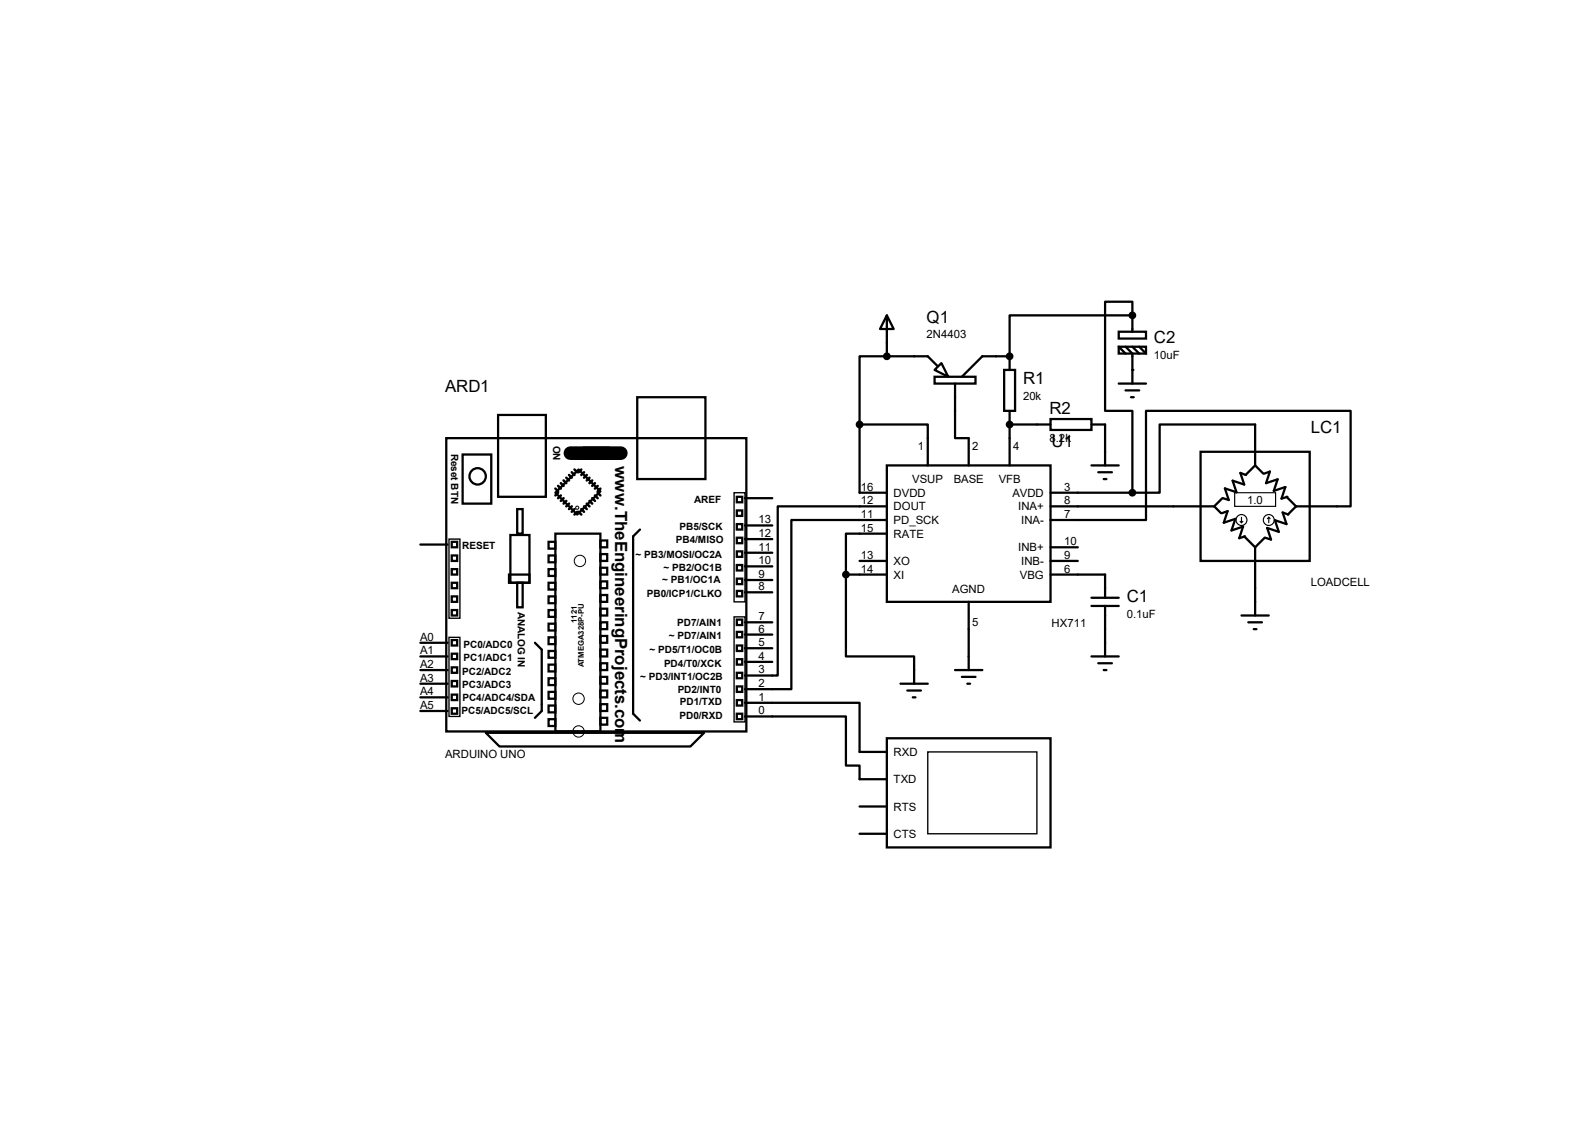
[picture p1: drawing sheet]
<svg xmlns="http://www.w3.org/2000/svg" width="297mm" height="210mm" viewBox="0 0 297 210" stroke-linecap="round" stroke-linejoin="round" font-family="sans-serif">
<g fill="none" stroke="#000" stroke-width=".42">
<path d="M165.1 58.7l1.3 2.6h-2.5zM165.1 58.7v7.6M210.9 58.7h-22.9v7.6M210.9 58.7v-2.5h-5.1v20.3h5.1v15.2M210.9 58.7v3.1M92.8 77.3h8.8v15.2h-8.8zM118.7 74h12.7v15.2h-12.7zM160.1 79h12.7v7.7M160.1 79v12.7h5M165.1 66.3h-5v12.7M165.1 66.3h7.7l1.7 1.8M174 70.1h7.7v1.3h-7.7z"/>
<path d="M175.3 67.6l1.3 2.5-2.6-1.2zM177.8 71.4v10.2h2.6v5.1M187 68.9h2v7.6h-2zM188 66.3h-5.1l-3.8 3.8M188 79h7.6M188 66.3v2.6M188 76.5v10.2M195.6 78h7.6v2.1h-7.6zM203.2 79h2.6v7.7M208.3 61.8h5.1v1.2h-5.1zM208.3 64.6h5.1v1.2h-5.1zM208.3 64.6l1.3 1.2"/>
<path d="M208.3 71.4h5.1M209.6 64.6l1.3 1.2v5.6M209.6 72.7h2.5M210.6 74h.5M210.9 64.6l1.2 1.2M212.1 64.6l1.3 1.2M83.1 81.6h55.9v54.6h-55.9zM86.1 84.6h5.4v9.2h-5.4zM95 99.6h3.6v8.9h-3.6zM96.3 94.8h1v4.6h-1zM103.4 99.4h8.4v36.8h-8.4zM107.7 87.4l4.1 4.1-4.3 4.3-4.1-4.1z"/>
<path d="M108.8 83.4h4.5v2h-4.5zM119.2 98.6l-1.3 1.3v33l1.3 1.3M137.2 92.5h1v1h-1zM137.2 97.6h1v1h-1zM137.2 95h1v1.1h-1zM138.7 97.8h5.1M138.7 92.8h5.1M165.1 86.7h30.5v25.4h-30.5zM165.1 94.3h-20.3v31.5h-6.1M165.1 96.8h-17.7v31.5h-8.7M165.1 99.4h-7.6v7.6M195.6 94.3h30.5"/>
<path d="M195.6 91.7h15.3M203.2 86.7h5.1M204.5 87.9h2.6M205.5 89.2h.5M223.6 84.1h20.3v20.3h-20.3zM226.1 94.3l1.3 1.2M227.5 95.5l1.1-.3-.7 2.1 2.1-.7-.7 2.2 2.2-.8-.7 2.2 1.1-.3M227.6 92.8l-1.5 1.5M231.7 99.9l2 2M232 88.4l-1-.3 .7 2.1-2.2-.7 .8 2.2-2.2-.8 .7 2.2-1.1-.3M233.7 86.7v-7.7h-17.8v12.7h-5M233.7 86.7l-1.8 1.7"/>
<path d="M233.7 86.7l1.5 1.5M235.4 88.2l1.1-.4-.7 2.2 2.1-.8-.7 2.2 2.2-.7-.8 2.1 1.1-.3M239.6 92.5l1.7 1.8M239.9 95.8l-1.1-.4 .8 2.2-2.2-.7 .7 2.1-2.1-.7 .7 2.2-1.1-.4M241.3 94.3h10.2v-17.8h-38.1v20.3h-17.8M241.3 94.3l-1.5 1.5M78.3 119.7h5.1M78.3 101.4h5.1M84.1 103.4h1v1h-1zM84.1 108.5h1v1h-1zM84.1 113.6h1v1h-1zM84.1 111h1v1.1h-1z"/>
<path d="M84.1 106h1v1h-1zM84.1 100.9h1v1h-1zM84.1 119.2h1v1h-1zM94.8 107h3.8v1.5h-3.8zM96.3 108.5h1v4.6h-1zM99.6 119.7l1.3 1.2v11.5l-1.3 1.2M102.2 100.9h1.2v1.3h-1.2zM102.2 103.4h1.2v1.3h-1.2zM102.2 106h1.2v1.2h-1.2zM102.2 108.5h1.2v1.3h-1.2zM102.2 111h1.2v1.3h-1.2zM102.2 113.6h1.2v1.3h-1.2z"/>
<path d="M102.2 116.1h1.2v1.3h-1.2zM102.2 118.7h1.2v1.2h-1.2zM111.8 100.6h1.3v1.3h-1.3zM111.8 103.2h1.3v1.2h-1.3zM111.8 105.7h1.3v1.3h-1.3zM111.8 108.2h1.3v1.3h-1.3zM111.8 110.8h1.3v1.3h-1.3zM111.8 113.3h1.3v1.3h-1.3zM111.8 115.9h1.3v1.2h-1.3zM111.8 118.4h1.3v1.3h-1.3zM137.2 100.1h1v1h-1zM137.2 102.7h1v1h-1z"/>
<path d="M137.2 105.2h1v1h-1zM137.2 107.7h1v1.1h-1zM137.2 110h1v1h-1zM137.2 115.4h1v1h-1zM137.2 117.6h1v1.1h-1zM138.7 118.2h5.1M138.7 115.9h5.1M138.7 110.3h5.1M138.7 108h5.1M138.7 105.5h5.1M138.7 102.9h5.1M138.7 100.4h5.1"/>
<path d="M157.5 107v15.2h12.7v5.1M157.5 107h7.6M160.1 104.4h5M180.4 112.1v12.7M195.6 107h10.2v4.3M195.6 101.9h5.1M195.6 104.4h5.1M203.2 112.8h5.1M203.2 111.3h5.1M205.8 112.8v9.4M231.2 114.6h5.1M232.5 115.9h2.5"/>
<path d="M233.5 117.1h.5M233.7 101.9v12.7M235.5 100.1l-1.8 1.8M78.3 132.4h5.1M78.3 129.8h5.1M78.3 127.3h5.1M78.3 124.8h5.1M78.3 122.2h5.1M84.1 121.7h1v1h-1zM84.1 124.2h1v1.1h-1zM84.1 126.8h1v1h-1zM84.1 129.3h1v1h-1z"/>
<path d="M84.1 131.9h1v1h-1zM90.5 136.4h40.6l-2.5 2.6h-35.6zM102.2 121.2h1.2v1.3h-1.2zM102.2 123.7h1.2v1.3h-1.2zM102.2 126.3h1.2v1.3h-1.2zM102.2 128.8h1.2v1.3h-1.2zM102.2 131.4h1.2v1.2h-1.2zM102.2 133.9h1.2v1.3h-1.2zM111.8 120.9h1.3v1.3h-1.3zM111.8 123.5h1.3v1.3h-1.3zM111.8 126h1.3v1.3h-1.3zM111.8 128.6h1.3v1.2h-1.3z"/>
<path d="M111.8 131.1h1.3v1.3h-1.3zM111.8 133.6h1.3v1.3h-1.3zM137.2 120.2h1v1h-1zM137.2 122.7h1v1h-1zM137.2 125.3h1v1h-1zM137.2 127.8h1v1h-1zM137.2 130.3h1v1.1h-1zM137.2 132.9h1v1h-1zM138.7 130.9h21.4v9.1h5M138.7 133.4h18.8v9.1h2.6v2.6h5M138.7 123.2h5.1M138.7 120.7h5.1"/>
<path d="M165.1 137.5h30.5v20.3h-30.5zM167.7 127.3h5.1M169 128.6h2.5M170 129.8h.5M177.8 124.8h5.1M179.1 126h2.6M180.1 127.3h.5M203.2 122.2h5.1M204.5 123.5h2.6M205.5 124.8h.5M160.1 150.2h5M160.1 155.2h5"/>
<circle cx="88.9" cy="88.7" r="1.52"/>
</g>
<g fill="#000">
<circle cx="210.9" cy="58.7" r=".21"/>
<circle cx="188" cy="79" r=".21"/>
<circle cx="188" cy="66.3" r=".21"/>
<circle cx="210.9" cy="68.9" r=".21"/>
</g>
<path d="M106.2 84.4h9.4" fill="none" stroke="#000" stroke-width="2.5"/>
<g fill="none" stroke="#000" stroke-width=".47">
<path d="M103.4 91l.5 .5M103.9 90.5l.5 .5M103.9 91.7l-.5 .5M104.4 90l.5 .5M104.4 92.2l-.5 .6M104.9 89.5l.6 .5M104.9 92.8l-.5 .5M105.5 88.9l.5 .6M105.5 93.3l-.6 .5M106 88.4l.5 .5M106 93.8l-.5 .5M106.5 87.9l.5 .5"/>
<path d="M106.5 94.3l-.5 .5M107 87.4l.5 .5M107 94.8l-.5 .5M107.5 95.3l-.5 .5M107.7 95.3l.5 .5M108.2 94.8l.6 .5M108.2 87.4l-.5 .5M108.8 94.3l.5 .5M108.8 87.9l-.6 .5M109.3 93.8l.5 .5M109.3 88.4l-.5 .5M109.8 93.3l.5 .5"/>
<path d="M109.8 88.9l-.5 .6M110.3 92.8l.5 .5M110.3 89.5l-.5 .5M110.8 92.2l.5 .6M110.8 90l-.5 .5M111.3 91.7l.5 .5M111.3 90.5l-.5 .5M111.8 91l-.5 .5"/>
</g>
<g fill="none" stroke="#000" stroke-width=".19">
<circle cx="107.5" cy="94.5" r=".3"/>
<circle cx="108" cy="104.4" r="1.06"/>
<circle cx="107.7" cy="136.2" r="1.06"/>
<circle cx="107.7" cy="130.1" r="1.06"/>
</g>
<path d="M136.7 91.7h2v20.4h-2zM83.6 100.4h2v14.7h-2zM83.6 118.7h2v14.7h-2zM136.7 114.9h2v19.5h-2zM172.8 140h20.3v15.2h-20.3z" fill="none" stroke="#000" stroke-width=".25"/>
<g fill="none" stroke="#000" stroke-width=".21">
<path d="M229.9 91.7h7.6v2.6h-7.6zM230.9 97.1l.3 .2M231.2 96.3v1M231.4 97.1l-.2 .2M236.3 96.3l-.3 .3M236.3 96.3l.2 .3M236.3 96.3v1"/>
<circle cx="231.2" cy="96.8" r="1.02"/>
<circle cx="236.3" cy="96.8" r="1.02"/>
</g>
<g fill="#000" stroke="#000" stroke-width=".42">
<circle cx="210.9" cy="58.7" r=".51"/>
<circle cx="160.1" cy="79" r=".51"/>
<circle cx="165.1" cy="66.3" r=".51"/>
<circle cx="188" cy="79" r=".51"/>
<circle cx="188" cy="66.3" r=".51"/>
<circle cx="210.9" cy="91.7" r=".51"/>
<circle cx="157.5" cy="107" r=".51"/>
</g>
<g font-size="3.1">
<text x="172.6" y="60.1">Q1</text>
<text x="214.9" y="63.9">C2</text>
<text x="190.5" y="71.5">R1</text>
<text x="82.9" y="73.1">ARD1</text>
<text x="195.4" y="77.1">R2</text>
<text x="195.8" y="83.2">U1</text>
<text x="244.1" y="80.7">LC1</text>
<text x="114.6" y="86.7" transform="rotate(90 114.6 86.7)">www.TheEngineeringProjects.com</text>
<text x="209.8" y="112.1">C1</text>
</g>
<g font-size="2.1">
<text x="172.6" y="63">2N4403</text>
<text x="214.9" y="66.8">10uF</text>
<text x="190.5" y="74.4">20k</text>
<text x="170.9" y="83.7">1</text>
<text x="181" y="83.7">2</text>
<text x="188.6" y="83.7">4</text>
<text x="195.4" y="82.2">8.2k</text>
<text x="169.9" y="89.9">VSUP</text>
<text x="177.6" y="89.9">BASE</text>
<text x="186" y="89.9">VFB</text>
<text x="160.3" y="91.4">16</text>
<text x="160.3" y="93.9">12</text>
<text x="166.4" y="92.5">DVDD</text>
<text x="166.4" y="95">DOUT</text>
<text x="188.5" y="92.5">AVDD</text>
<text x="189.6" y="95">INA+</text>
<text x="198.2" y="93.9">8</text>
<text x="198.2" y="91.4">3</text>
<text x="232.2" y="93.8">1.0</text>
<text x="141.3" y="100">12</text>
<text x="141.3" y="97.5">13</text>
<text x="160.3" y="96.4">11</text>
<text x="160.3" y="99">15</text>
<text x="166.4" y="97.6">PD_SCK</text>
<text x="166.4" y="100.1">RATE</text>
<text x="190.2" y="97.6">INA-</text>
<text x="198.2" y="96.4">7</text>
<text x="198.2" y="101.5">10</text>
<text x="141.3" y="107.6">9</text>
<text x="141.3" y="105.1">10</text>
<text x="141.3" y="102.5">11</text>
<text x="160.3" y="104.1">13</text>
<text x="160.3" y="106.6">14</text>
<text x="166.4" y="105.2">XO</text>
<text x="166.4" y="107.7">XI</text>
<text x="189.6" y="102.7">INB+</text>
<text x="189.9" y="107.7">VBG</text>
<text x="190.2" y="105.2">INB-</text>
<text x="198.2" y="104.1">9</text>
<text x="198.2" y="106.6">6</text>
<text x="141.3" y="109.9">8</text>
<text x="177.3" y="110.4">AGND</text>
<text x="244.1" y="109.1">LOADCELL</text>
<text x="78.2" y="119.3">A0</text>
<text x="141.3" y="117.8">6</text>
<text x="141.3" y="115.5">7</text>
<text x="181" y="116.5">5</text>
<text x="195.8" y="116.8">HX711</text>
<text x="209.8" y="115.1">0.1uF</text>
<text x="78.2" y="124.4">A2</text>
<text x="78.2" y="121.8">A1</text>
<text x="141.3" y="125.4">3</text>
<text x="141.3" y="122.9">4</text>
<text x="141.3" y="120.3">5</text>
<text x="78.2" y="132">A5</text>
<text x="78.2" y="129.5">A4</text>
<text x="78.2" y="126.9">A3</text>
<text x="141.3" y="130.5">1</text>
<text x="141.3" y="127.9">2</text>
<text x="141.3" y="133">0</text>
<text x="82.9" y="141.1">ARDUINO UNO</text>
<text x="166.4" y="140.8">RXD</text>
<text x="166.4" y="145.8">TXD</text>
<text x="166.4" y="150.9">RTS</text>
<text x="166.4" y="156">CTS</text>
</g>
<g font-size="1.9">
<text x="103" y="83" transform="rotate(90 103 83)">ON</text>
<text x="84" y="84.5" transform="rotate(90 84 84.5)">Reset BTN</text>
<text x="129.3" y="93.6">AREF</text>
<text x="125.9" y="101">PB4/MISO</text>
<text x="126.5" y="98.7">PB5/SCK</text>
<text x="86.1" y="102.3">RESET</text>
<text x="118.4" y="103.8">~ PB3/MOSI/OC2A</text>
<text x="123.6" y="106.3">~ PB2/OC1B</text>
<text x="96.4" y="113.9" transform="rotate(90 96.4 113.9)">ANALOG IN</text>
<text x="120.4" y="111.2">PB0/ICP1/CLKO</text>
<text x="123.3" y="108.6">~ PB1/OC1A</text>
<text x="124.5" y="119">~ PD7/AIN1</text>
<text x="126.1" y="116.5">PD7/AIN1</text>
<text x="86.1" y="125.6">PC2/ADC2</text>
<text x="86.3" y="123.1">PC1/ADC1</text>
<text x="86.3" y="120.6">PC0/ADC0</text>
<text x="120.9" y="121.6">~ PD5/T1/OC0B</text>
<text x="123.7" y="124.1">PD4/T0/XCK</text>
<text x="86.1" y="128.2">PC3/ADC3</text>
<text x="86.1" y="130.5">PC4/ADC4/SDA</text>
<text x="119.2" y="126.7">~ PD3/INT1/OC2B</text>
<text x="126.2" y="128.9">PD2/INT0</text>
<text x="126.6" y="131.2">PD1/TXD</text>
<text x="85.9" y="133">PC5/ADC5/SCL</text>
<text x="126.5" y="133.8">PD0/RXD</text>
</g>
<g font-size="1.4">
<text x="107.4" y="115.9" transform="rotate(-90 107.4 115.9)">1121</text>
<text x="108.7" y="124.2" transform="rotate(-90 108.7 124.2)">ATMEGA328P-PU</text>
</g>
</svg>
